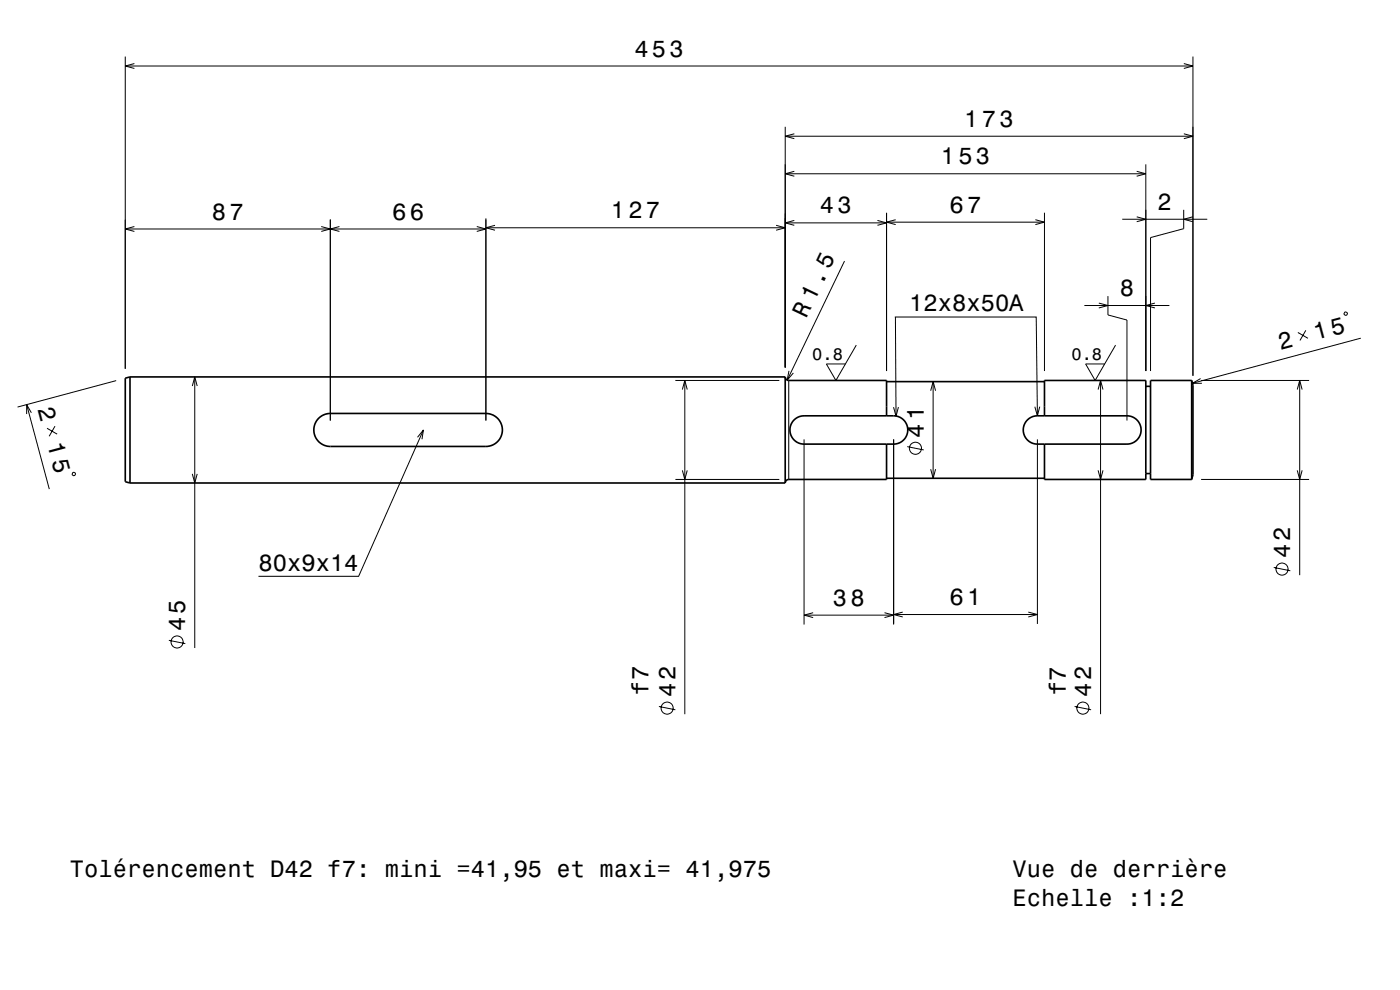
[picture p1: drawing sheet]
<svg xmlns="http://www.w3.org/2000/svg" width="297mm" height="210mm" viewBox="0 0 297 210" stroke-linecap="round" stroke-linejoin="round" font-family="sans-serif">
<g fill="none" stroke="#000" stroke-width=".21">
<path d="M26.6 12v66.2M26.6 14h226.5M28.5 13.5l-1.9 .5 1.9 .5M251.1 13.5l2 .5-2 .5M253.1 12v67.7M166.6 26.9v51.1M166.6 28.9h86.5M166.6 36.9h76.5M168.5 28.4l-1.9 .5 1.9 .5M168.5 36.3l-1.9 .6 1.9 .5M241.1 36.3l2 .6-2 .5M243.1 34.9v43.8"/>
<path d="M251.1 28.4l2 .5-2 .5M26.6 48.6h76.5M28.5 48.1l-1.9 .5 1.9 .5M68.1 48.1l2 .5-2 .5M70.1 46.6v42.6M72 48.1l-1.9 .5 1.9 .5M101.1 48.1l2 .5-2 .5M103.1 46.3v42.9M103.1 48.3h63.5M105 47.8l-1.9 .5 1.9 .5M164.6 47.8l2 .5-2 .5M166.6 47.3h21.5"/>
<path d="M168.5 46.8l-1.9 .5 1.9 .5M179.2 55.4l-12.2 25.2M186.1 46.8l2 .5-2 .5M188.1 45.1v33.6M188.1 47.1h33.5M190 46.6l-1.9 .5 1.9 .5M219.6 46.6l2 .5-2 .5M221.6 45.1v33.6M238.1 46.5h18M241.1 46l2 .5-2 .5M251.1 44.5v4l-7 1.9v28.3M253 46l-1.9 .5 1.9 .5"/>
<path d="M41.3 80v57.5M167.4 78.7l-.4 1.9 1.3-1.5M181.7 73.2l-4.4 7.5-2-3.5h4M189.8 67.3h30l.3 20.9M190 67.3l.1 21M230 64.8h18.1M233.1 64.3l1.9 .5-1.9 .5M235 62.8v4l4.1 1.1v21.3M236.7 73.2l-4.4 7.5-2-3.5h4M245 64.3l-1.9 .5 1.9 .5M275.3 70.5l2.2 1.3M277 70.1l-1.2 2.1"/>
<path d="M285.3 66.2l.5 .1-.1 .5-.5-.1zM288.7 71.7l-35.7 9.6M5.7 85.8l4.8 18M6.7 87.6l-1-1.8v2M10 90.8l2.1 1.3M11.7 90.4l-1.3 2.1M24.6 80.7l-20.9 5.6M40.8 81.9l.5-1.9 .5 1.9M88.6 92.8l1.2-1.6-.3 2M89.8 91.2l-13.7 31.1h-21.3M143.3 80.7h22M144.8 82.6l.5-1.9 .5 1.9"/>
<path d="M144.8 99.8l.5 1.9 .5-1.9M145.3 80.7v70.8M167.3 80.7v21M170.6 93.2v39.3M189.6 93.2v39.3M190.6 86.4l-.5 1.9-.5-1.9M192.5 94.7l3.5 .7M197.4 99.5l.6 2 .5-2M197.4 82.9l.6-1.9 .5 1.9M198 81v20.5M220.1 93.2v39.2M220.6 86.3l-.5 1.9-.6-1.9"/>
<path d="M231.5 80.7h10.6M233 82.6l.5-1.9 .5 1.9M233 99.8l.5 1.9 .5-1.9M233.5 80.7v70.8M254.7 80.3l-1.7 1h2M254.8 80.7h22.9M275.2 82.6l.5-1.9 .5 1.9M275.2 99.8l.5 1.9 .5-1.9M275.7 80.7v41.3M15.5 100.2h.2l.3 .1v.3l-.1 .3-.6-.2zM40.8 100.5l.5 2 .5-2M143.3 101.7h22"/>
<path d="M231.5 101.7h10.6M254.8 101.7h22.9M35.8 135.8l3.5 .7M170.6 130.5h19M172.5 130l-1.9 .5 1.9 .5M187.6 130l2 .5-2 .5M189.6 130.4h30.5M191.5 129.8l-1.9 .6 1.9 .5M218.1 129.8l2 .6-2 .5M270.2 120.4l3.5 .7M139.8 149.9l3.5 .7M228 149.9l3.5 .7"/>
<circle cx="194.2" cy="95.1" r="1.28"/>
<circle cx="37.6" cy="136.2" r="1.28"/>
<circle cx="272" cy="120.7" r="1.28"/>
<circle cx="141.5" cy="150.2" r="1.28"/>
<circle cx="229.7" cy="150.2" r="1.28"/>
</g>
<g fill="none" stroke="#000" stroke-width=".35">
<path d="M27.6 80l-1 .2v22l1 .3M27.6 80h139M27.6 80v22.5M166.6 80a.74 .74 0 0 0 .7 .7h20.8v7.5M166.6 80v22.5M67.6 88.7l1.3-.8 1.2-.2h33a3.5 3.5 0 0 1 3.5 3.5 3.5 3.5 0 0 1-3.5 3.5h-33a3.5 3.5 0 0 1-3.3-2.2 3.5 3.5 0 0 1 .8-3.8zM168.4 89.2a2.98 2.98 0 0 1 2.2-1h19a3 3 0 0 1 3 3 3 3 0 0 1-3 3h-19a3 3 0 0 1-2.8-1.8 3 3 0 0 1 .6-3.2zM188.1 94.2v7.5h-20.8l-.4 .2-.3 .6M188.1 81h33.5M218 89a2.98 2.98 0 0 1 2.1-.8h19a3 3 0 0 1 3 3 3 3 0 0 1-3 3h-19a3 3 0 0 1-2.8-1.9 3 3 0 0 1 .7-3.3zM221.6 88.2v-7.5h21.5v21h-21.5v-7.5M243.1 82h1"/>
<path d="M252.8 80.7h-8.7v21h8.7M252.8 80.7l.3 1v19l-.3 1M252.8 80.7v21M27.6 102.5h139M188.1 101.5h33.5M243.1 100.5h1"/>
</g>
<g font-size="5.1">
<text x="271.6" y="74.2" transform="rotate(-15 271.6 74.2)">2</text>
<text x="279.1" y="72.2" transform="rotate(-15 279.1 72.2)">15</text>
<text x="8" y="86.7" transform="rotate(75 8 86.7)">2</text>
<text x="10" y="94.2" transform="rotate(75 10 94.2)">15</text>
</g>
<g font-size="5">
<text x="134.6" y="12">453</text>
<text x="204.6" y="26.9">173</text>
<text x="199.6" y="34.9">153</text>
<text x="44.9" y="46.6">87</text>
<text x="83.2" y="46.6">66</text>
<text x="129.6" y="46.3">127</text>
<text x="173.9" y="45.3">43</text>
<text x="201.4" y="45.1">67</text>
<text x="245.6" y="44.5">2</text>
<text x="237.5" y="62.8">8</text>
<text x="171" y="67.6" transform="rotate(-64 171 67.6)">R 1.5</text>
<text x="192.9" y="66.1">12x8x50A</text>
<text x="196" y="92.8" transform="rotate(-90 196 92.8)">41</text>
<text x="273.7" y="118.4" transform="rotate(-90 273.7 118.4)">42</text>
<text x="54.8" y="121.1">80x9x14</text>
<text x="176.7" y="128.5">38</text>
<text x="201.4" y="128.4">61</text>
<text x="39.3" y="133.9" transform="rotate(-90 39.3 133.9)">45</text>
<text x="137.6" y="147.4" transform="rotate(-90 137.6 147.4)">f7</text>
<text x="143.3" y="147.9" transform="rotate(-90 143.3 147.9)">42</text>
<text x="226.1" y="147.5" transform="rotate(-90 226.1 147.5)">f7</text>
<text x="231.5" y="147.9" transform="rotate(-90 231.5 147.9)">42</text>
<text x="14.8" y="186.1">Tolérencement D42 f7: mini =41,95 et maxi= 41,975</text>
<text x="214.8" y="186.1">Vue de derrière</text>
<text x="214.8" y="192.1">Echelle :1:2</text>
</g>
<g font-size="3.6">
<text x="172.3" y="76.5">0.8</text>
<text x="227.3" y="76.5">0.8</text>
</g>
</svg>
